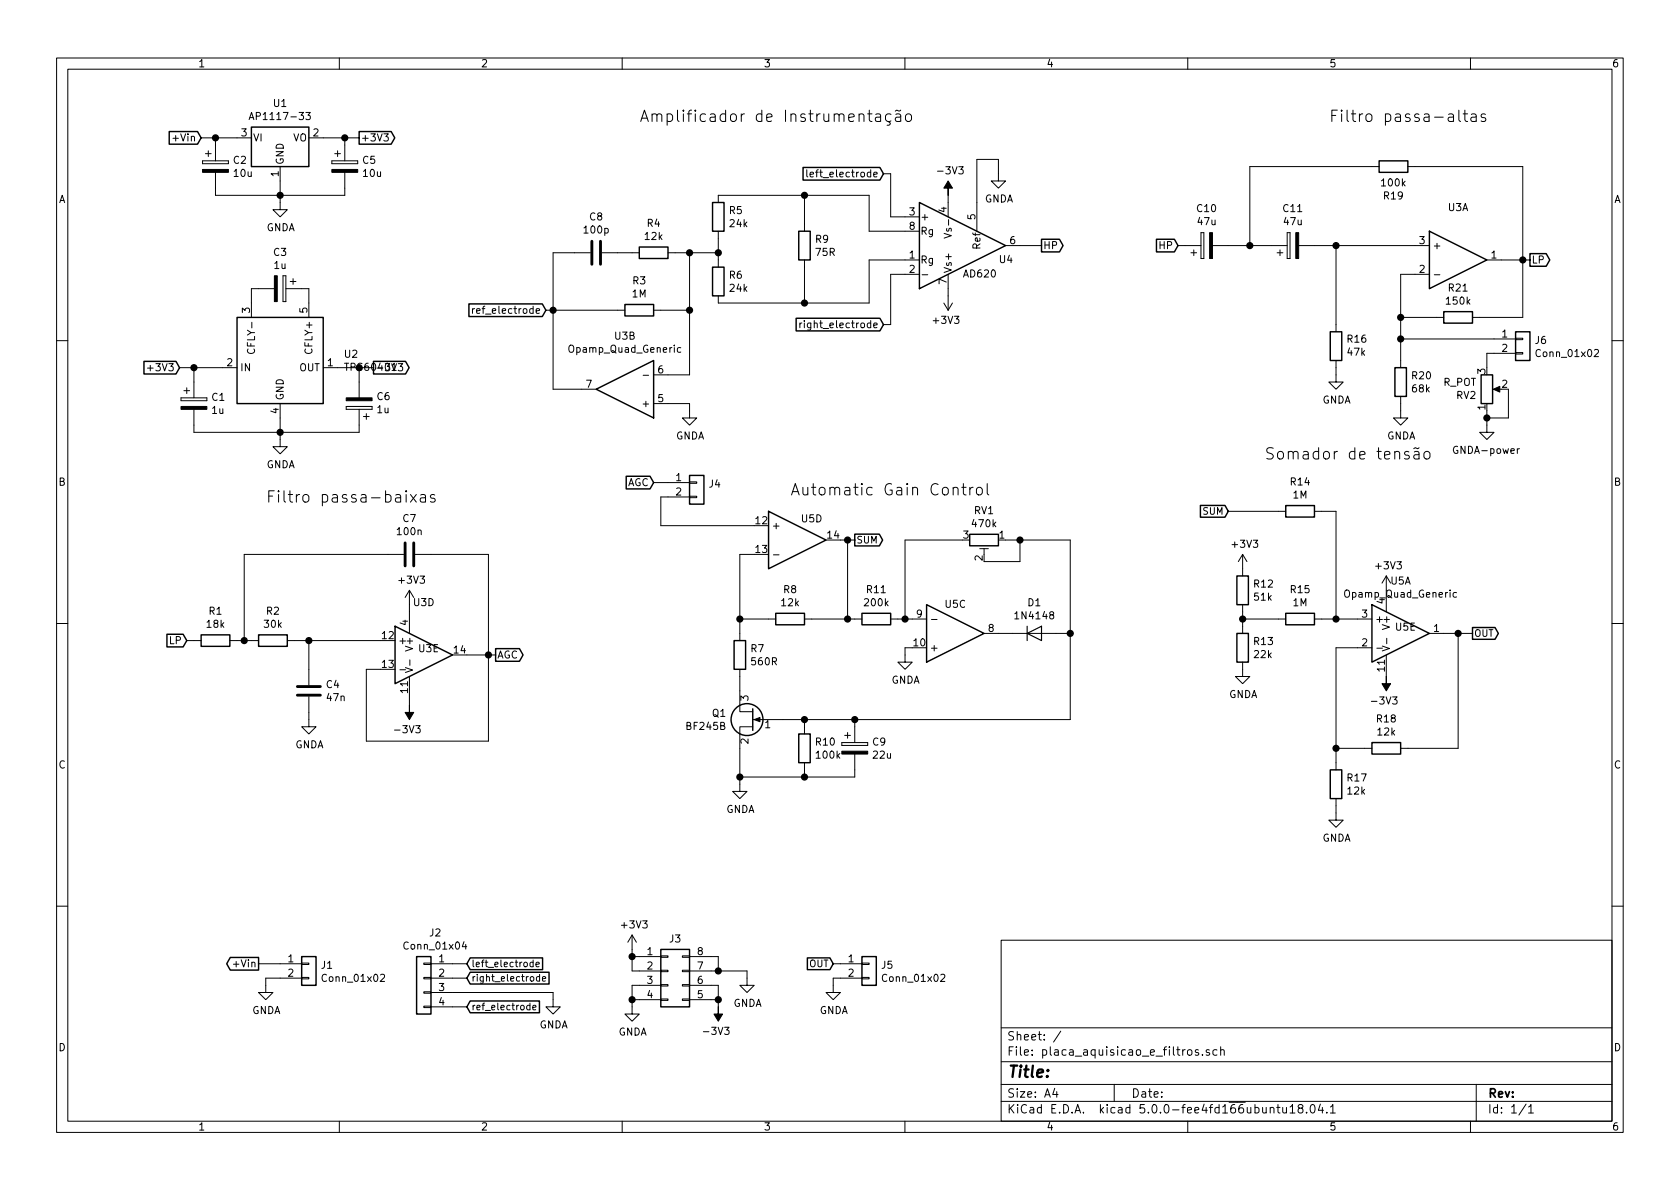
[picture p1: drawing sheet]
EESchema Schematic File Version 4
LIBS:placa_aquisicao_e_filtros-cache
EELAYER 26 0
EELAYER END
$Descr A4 11693 8268
encoding utf-8
Sheet 1 1
Title ""
Date ""
Rev ""
Comp ""
Comment1 ""
Comment2 ""
Comment3 ""
Comment4 ""
$EndDescr
$Comp
L placa_aquisicao_e_filtros-rescue:R-Device R4
U 1 1
P 4550 1750
F 0 "R4" V 4343 1750 50  0000 C CNN
F 1 "12k" V 4434 1750 50  0000 C CNN
F 2 "Resistor_SMD:R_0805_2012Metric" V 4480 1750 50  0001 C CNN
F 3 "~" H 4550 1750 50  0001 C CNN
	1    4550 1750
	0    1    1    0   
$EndComp
$Comp
L placa_aquisicao_e_filtros-rescue:R-Device R6
U 1 1
P 5000 1950
F 0 "R6" H 5070 1996 50  0000 L CNN
F 1 "24k" H 5070 1905 50  0000 L CNN
F 2 "Resistor_THT:R_Axial_DIN0207_L6.3mm_D2.5mm_P10.16mm_Horizontal" V 4930 1950 50  0001 C CNN
F 3 "~" H 5000 1950 50  0001 C CNN
	1    5000 1950
	1    0    0    -1  
$EndComp
$Comp
L placa_aquisicao_e_filtros-rescue:R-Device R5
U 1 1
P 5000 1500
F 0 "R5" H 5070 1546 50  0000 L CNN
F 1 "24k" H 5070 1455 50  0000 L CNN
F 2 "Resistor_THT:R_Axial_DIN0207_L6.3mm_D2.5mm_P10.16mm_Horizontal" V 4930 1500 50  0001 C CNN
F 3 "~" H 5000 1500 50  0001 C CNN
	1    5000 1500
	1    0    0    -1  
$EndComp
$Comp
L placa_aquisicao_e_filtros-rescue:R-Device R3
U 1 1
P 4450 2150
F 0 "R3" V 4243 2150 50  0000 C CNN
F 1 "1M" V 4334 2150 50  0000 C CNN
F 2 "Resistor_SMD:R_0805_2012Metric" V 4380 2150 50  0001 C CNN
F 3 "~" H 4450 2150 50  0001 C CNN
	1    4450 2150
	0    1    1    0   
$EndComp
$Comp
L placa_aquisicao_e_filtros-rescue:R-Device R9
U 1 1
P 5600 1700
F 0 "R9" H 5670 1746 50  0000 L CNN
F 1 "75R" H 5670 1655 50  0000 L CNN
F 2 "Resistor_SMD:R_0805_2012Metric" V 5530 1700 50  0001 C CNN
F 3 "~" H 5600 1700 50  0001 C CNN
	1    5600 1700
	1    0    0    -1  
$EndComp
$Comp
L placa_aquisicao_e_filtros-rescue:AD620-Amplifier_Instrumentation U4
U 1 1
P 6700 1700
F 0 "U4" H 6950 1800 50  0000 L CNN
F 1 "AD620" H 6700 1900 50  0000 L CNN
F 2 "Package_DIP:DIP-8_W7.62mm_Socket" H 6700 1700 50  0001 C CNN
F 3 "http://www.analog.com/media/en/technical-documentation/data-sheets/AD620.pdf" H 6700 1700 50  0001 C CNN
	1    6700 1700
	1    0    0    1   
$EndComp
Wire Wire Line
	5000 1650 5000 1750
Wire Wire Line
	4700 1750 4800 1750
Connection ~ 5000 1750
Wire Wire Line
	5000 1750 5000 1800
Wire Wire Line
	4600 2150 4800 2150
Wire Wire Line
	4800 2150 4800 1750
Connection ~ 4800 1750
Wire Wire Line
	4800 1750 5000 1750
Wire Wire Line
	4650 2600 4800 2600
Wire Wire Line
	4800 2600 4800 2150
Connection ~ 4800 2150
$Comp
L placa_aquisicao_e_filtros-rescue:C-Device C8
U 1 1
P 4150 1750
F 0 "C8" V 3898 1750 50  0000 C CNN
F 1 "100p" V 3989 1750 50  0000 C CNN
F 2 "Capacitor_THT:C_Disc_D3.8mm_W2.6mm_P2.50mm" H 4188 1600 50  0001 C CNN
F 3 "~" H 4150 1750 50  0001 C CNN
	1    4150 1750
	0    1    1    0   
$EndComp
Wire Wire Line
	4400 1750 4300 1750
Wire Wire Line
	4000 1750 3850 1750
Wire Wire Line
	3850 1750 3850 2150
Wire Wire Line
	3850 2700 4050 2700
Wire Wire Line
	4300 2150 3850 2150
Wire Wire Line
	6300 1600 6050 1600
Wire Wire Line
	6050 1600 6050 1350
Wire Wire Line
	6300 1800 6050 1800
Wire Wire Line
	6050 1800 6050 2100
$Comp
L placa_aquisicao_e_filtros-rescue:R-Device R19
U 1 1
P 9700 1150
F 0 "R19" V 9493 1150 50  0000 C CNN
F 1 "100k" V 9584 1150 50  0000 C CNN
F 2 "Resistor_SMD:R_0805_2012Metric" V 9630 1150 50  0001 C CNN
F 3 "~" H 9700 1150 50  0001 C CNN
	1    9700 1150
	0    -1   -1   0   
$EndComp
$Comp
L placa_aquisicao_e_filtros-rescue:R-Device R16
U 1 1
P 9300 2400
F 0 "R16" H 9230 2354 50  0000 R CNN
F 1 "47k" H 9230 2445 50  0000 R CNN
F 2 "Resistor_SMD:R_0805_2012Metric" V 9230 2400 50  0001 C CNN
F 3 "~" H 9300 2400 50  0001 C CNN
	1    9300 2400
	-1   0    0    1   
$EndComp
$Comp
L placa_aquisicao_e_filtros-rescue:GNDA-power #PWR021
U 1 1
P 9300 2600
F 0 "#PWR021" H 9300 2350 50  0001 C CNN
F 1 "GNDA" H 9305 2427 50  0000 C CNN
F 2 "" H 9300 2600 50  0001 C CNN
F 3 "" H 9300 2600 50  0001 C CNN
	1    9300 2600
	1    0    0    -1  
$EndComp
Text GLabel 7250 1700 2    50   Output ~ 0
HP
Wire Wire Line
	7250 1700 7100 1700
Text GLabel 8200 1700 0    50   Input ~ 0
HP
Wire Wire Line
	8250 1700 8200 1700
Text GLabel 10650 1800 2    50   Output ~ 0
LP
Wire Wire Line
	10650 1800 10600 1800
Text GLabel 6150 2250 0    50   Input ~ 0
right_electrode
Text GLabel 6150 1200 0    50   Input ~ 0
left_electrode
Text GLabel 3800 2150 0    50   Input ~ 0
ref_electrode
Wire Wire Line
	6200 1500 6300 1500
Wire Wire Line
	6300 1900 6200 1900
$Comp
L placa_aquisicao_e_filtros-rescue:C-Device C7
U 1 1
P 2850 3850
F 0 "C7" V 2598 3850 50  0000 C CNN
F 1 "100n" V 2689 3850 50  0000 C CNN
F 2 "Capacitor_THT:C_Disc_D6.0mm_W2.5mm_P5.00mm" H 2888 3700 50  0001 C CNN
F 3 "~" H 2850 3850 50  0001 C CNN
	1    2850 3850
	0    1    1    0   
$EndComp
$Comp
L placa_aquisicao_e_filtros-rescue:C-Device C4
U 1 1
P 2150 4800
F 0 "C4" H 2265 4846 50  0000 L CNN
F 1 "47n" H 2265 4755 50  0000 L CNN
F 2 "Capacitor_THT:C_Rect_L7.2mm_W3.5mm_P5.00mm_FKS2_FKP2_MKS2_MKP2" H 2188 4650 50  0001 C CNN
F 3 "~" H 2150 4800 50  0001 C CNN
	1    2150 4800
	1    0    0    -1  
$EndComp
$Comp
L placa_aquisicao_e_filtros-rescue:R-Device R2
U 1 1
P 1900 4450
F 0 "R2" V 1693 4450 50  0000 C CNN
F 1 "30k" V 1784 4450 50  0000 C CNN
F 2 "Resistor_THT:R_Axial_DIN0207_L6.3mm_D2.5mm_P10.16mm_Horizontal" V 1830 4450 50  0001 C CNN
F 3 "~" H 1900 4450 50  0001 C CNN
	1    1900 4450
	0    1    1    0   
$EndComp
$Comp
L placa_aquisicao_e_filtros-rescue:R-Device R1
U 1 1
P 1500 4450
F 0 "R1" V 1293 4450 50  0000 C CNN
F 1 "18k" V 1384 4450 50  0000 C CNN
F 2 "Resistor_THT:R_Axial_DIN0207_L6.3mm_D2.5mm_P10.16mm_Horizontal" V 1430 4450 50  0001 C CNN
F 3 "~" H 1500 4450 50  0001 C CNN
	1    1500 4450
	0    1    1    0   
$EndComp
Wire Wire Line
	2700 3850 1700 3850
Wire Wire Line
	1700 3850 1700 4450
Wire Wire Line
	1700 4450 1750 4450
Wire Wire Line
	1650 4450 1700 4450
Connection ~ 1700 4450
Wire Wire Line
	2050 4450 2150 4450
Wire Wire Line
	2150 4650 2150 4450
Connection ~ 2150 4450
Wire Wire Line
	2150 4450 2650 4450
Wire Wire Line
	2650 4650 2550 4650
Wire Wire Line
	2550 5150 3400 5150
Wire Wire Line
	3400 3850 3000 3850
Wire Wire Line
	3250 4550 3400 4550
Connection ~ 3400 4550
Wire Wire Line
	3400 4550 3400 3850
$Comp
L placa_aquisicao_e_filtros-rescue:GNDA-power #PWR04
U 1 1
P 2150 5000
F 0 "#PWR04" H 2150 4750 50  0001 C CNN
F 1 "GNDA" H 2155 4827 50  0000 C CNN
F 2 "" H 2150 5000 50  0001 C CNN
F 3 "" H 2150 5000 50  0001 C CNN
	1    2150 5000
	1    0    0    -1  
$EndComp
Wire Wire Line
	2150 5000 2150 4950
Text GLabel 1300 4450 0    50   Input ~ 0
LP
Text GLabel 3450 4550 2    50   Output ~ 0
AGC
Wire Wire Line
	3450 4550 3400 4550
Wire Wire Line
	1350 4450 1300 4450
Text Notes 4450 850  0    79   ~ 0
Amplificador de Instrumentação
Text Notes 9250 850  0    79   ~ 0
Filtro passa-altas
Text Notes 1850 3500 0    79   ~ 0
Filtro passa-baixas
$Comp
L placa_aquisicao_e_filtros-rescue:Conn_01x04-Connector_Generic J2
U 1 1
P 2950 6800
F 0 "J2" H 2870 7117 50  0000 C CNN
F 1 "Conn_01x04" H 2870 7026 50  0000 C CNN
F 2 "Connector_PinHeader_2.54mm:PinHeader_1x04_P2.54mm_Vertical" H 2950 6800 50  0001 C CNN
F 3 "~" H 2950 6800 50  0001 C CNN
	1    2950 6800
	-1   0    0    -1  
$EndComp
$Comp
L placa_aquisicao_e_filtros-rescue:GNDA-power #PWR07
U 1 1
P 3850 6950
F 0 "#PWR07" H 3850 6700 50  0001 C CNN
F 1 "GNDA" H 3855 6777 50  0000 C CNN
F 2 "" H 3850 6950 50  0001 C CNN
F 3 "" H 3850 6950 50  0001 C CNN
	1    3850 6950
	1    0    0    -1  
$EndComp
Text GLabel 3250 6700 2    47   Input ~ 0
left_electrode
Text GLabel 3250 6800 2    47   Input ~ 0
right_electrode
Text GLabel 3250 7000 2    47   Input ~ 0
ref_electrode
$Comp
L placa_aquisicao_e_filtros-rescue:Conn_01x02-Connector_Generic J5
U 1 1
P 6050 6700
F 0 "J5" H 6130 6692 50  0000 L CNN
F 1 "Conn_01x02" H 6130 6601 50  0000 L CNN
F 2 "Connector_PinHeader_2.54mm:PinHeader_1x02_P2.54mm_Vertical" H 6050 6700 50  0001 C CNN
F 3 "~" H 6050 6700 50  0001 C CNN
	1    6050 6700
	1    0    0    -1  
$EndComp
Text GLabel 5800 6700 0    47   Input ~ 0
OUT
$Comp
L placa_aquisicao_e_filtros-rescue:GNDA-power #PWR014
U 1 1
P 5800 6850
F 0 "#PWR014" H 5800 6600 50  0001 C CNN
F 1 "GNDA" H 5805 6677 50  0000 C CNN
F 2 "" H 5800 6850 50  0001 C CNN
F 3 "" H 5800 6850 50  0001 C CNN
	1    5800 6850
	1    0    0    -1  
$EndComp
Wire Wire Line
	5800 6850 5800 6800
Wire Wire Line
	5800 6800 5850 6800
Wire Wire Line
	5850 6700 5800 6700
Wire Wire Line
	2850 4200 2850 4250
Wire Wire Line
	2850 4900 2850 4850
Wire Wire Line
	2550 4650 2550 5150
Wire Wire Line
	3400 4550 3400 5150
Wire Wire Line
	6600 2050 6600 2000
Wire Wire Line
	6600 1400 6600 1350
$Comp
L placa_aquisicao_e_filtros-rescue:GNDA-power #PWR013
U 1 1
P 5200 6800
F 0 "#PWR013" H 5200 6550 50  0001 C CNN
F 1 "GNDA" H 5205 6627 50  0000 C CNN
F 2 "" H 5200 6800 50  0001 C CNN
F 3 "" H 5200 6800 50  0001 C CNN
	1    5200 6800
	1    0    0    -1  
$EndComp
Wire Wire Line
	3850 6900 3850 6950
$Comp
L placa_aquisicao_e_filtros-rescue:Conn_02x04_Counter_Clockwise-Connector_Generic J3
U 1 1
P 4650 6750
F 0 "J3" H 4700 6975 50  0000 C CNN
F 1 "Conn_02x04_Counter_Clockwise" H 4700 6976 50  0001 C CNN
F 2 "Connector_PinHeader_2.54mm:PinHeader_2x04_P2.54mm_Vertical" H 4650 6750 50  0001 C CNN
F 3 "~" H 4650 6750 50  0001 C CNN
	1    4650 6750
	1    0    0    -1  
$EndComp
Wire Wire Line
	5000 7000 5000 6950
Wire Wire Line
	5000 6850 4950 6850
Wire Wire Line
	4950 6950 5000 6950
Connection ~ 5000 6950
Wire Wire Line
	5000 6950 5000 6850
Wire Wire Line
	4400 6850 4450 6850
Wire Wire Line
	4450 6950 4400 6950
Wire Wire Line
	4400 6950 4400 6850
Wire Wire Line
	4400 6750 4450 6750
Wire Wire Line
	4450 6650 4400 6650
Wire Wire Line
	4400 6650 4400 6750
Wire Wire Line
	5200 6800 5200 6750
Wire Wire Line
	4950 6750 5000 6750
Wire Wire Line
	4950 6650 5000 6650
Wire Wire Line
	5000 6650 5000 6750
Connection ~ 5000 6750
Wire Wire Line
	5000 6750 5200 6750
Wire Wire Line
	4400 6600 4400 6650
Connection ~ 4400 6650
Wire Wire Line
	4400 7000 4400 6950
Connection ~ 4400 6950
Wire Wire Line
	3800 2150 3850 2150
Connection ~ 3850 2150
Wire Wire Line
	10600 1150 10600 1800
Wire Wire Line
	3250 7000 3150 7000
Wire Wire Line
	3250 6800 3150 6800
Wire Wire Line
	3150 6700 3250 6700
Wire Wire Line
	4650 2800 4800 2800
$Comp
L power:GNDA #PWR010
U 1 1
P 4800 2850
F 0 "#PWR010" H 4800 2600 50  0001 C CNN
F 1 "GNDA" H 4805 2677 50  0000 C CNN
F 2 "" H 4800 2850 50  0001 C CNN
F 3 "" H 4800 2850 50  0001 C CNN
	1    4800 2850
	1    0    0    -1  
$EndComp
Wire Wire Line
	4800 2850 4800 2800
Wire Wire Line
	3150 6900 3850 6900
Wire Wire Line
	6800 1100 6800 1400
$Comp
L power:GNDA #PWR018
U 1 1
P 6950 1200
F 0 "#PWR018" H 6950 950 50  0001 C CNN
F 1 "GNDA" H 6955 1027 50  0000 C CNN
F 2 "" H 6950 1200 50  0001 C CNN
F 3 "" H 6950 1200 50  0001 C CNN
	1    6950 1200
	1    0    0    -1  
$EndComp
Wire Wire Line
	6950 1200 6950 1100
Wire Wire Line
	6950 1100 6800 1100
Wire Wire Line
	3850 2150 3850 2700
Wire Wire Line
	5000 1350 5600 1350
Wire Wire Line
	5000 2100 5600 2100
Wire Wire Line
	5600 1550 5600 1350
Connection ~ 5600 1350
Wire Wire Line
	5600 1350 6050 1350
Wire Wire Line
	5600 1850 5600 2100
Connection ~ 5600 2100
Wire Wire Line
	5600 2100 6050 2100
$Comp
L placa_aquisicao_e_filtros-rescue:GNDA-power #PWR09
U 1 1
P 4400 7000
F 0 "#PWR09" H 4400 6750 50  0001 C CNN
F 1 "GNDA" H 4405 6827 50  0000 C CNN
F 2 "" H 4400 7000 50  0001 C CNN
F 3 "" H 4400 7000 50  0001 C CNN
	1    4400 7000
	1    0    0    -1  
$EndComp
$Comp
L power:+3V3 #PWR08
U 1 1
P 4400 6600
F 0 "#PWR08" H 4400 6450 50  0001 C CNN
F 1 "+3V3" H 4415 6773 50  0000 C CNN
F 2 "" H 4400 6600 50  0001 C CNN
F 3 "" H 4400 6600 50  0001 C CNN
	1    4400 6600
	1    0    0    -1  
$EndComp
$Comp
L power:-3V3 #PWR011
U 1 1
P 5000 7000
F 0 "#PWR011" H 5000 7100 50  0001 C CNN
F 1 "-3V3" H 5015 7173 50  0000 C CNN
F 2 "" H 5000 7000 50  0001 C CNN
F 3 "" H 5000 7000 50  0001 C CNN
	1    5000 7000
	-1   0    0    1   
$EndComp
$Comp
L power:-3V3 #PWR06
U 1 1
P 2850 4900
F 0 "#PWR06" H 2850 5000 50  0001 C CNN
F 1 "-3V3" H 2865 5073 50  0000 C CNN
F 2 "" H 2850 4900 50  0001 C CNN
F 3 "" H 2850 4900 50  0001 C CNN
	1    2850 4900
	-1   0    0    1   
$EndComp
$Comp
L power:+3V3 #PWR05
U 1 1
P 2850 4200
F 0 "#PWR05" H 2850 4050 50  0001 C CNN
F 1 "+3V3" H 2865 4373 50  0000 C CNN
F 2 "" H 2850 4200 50  0001 C CNN
F 3 "" H 2850 4200 50  0001 C CNN
	1    2850 4200
	1    0    0    -1  
$EndComp
$Comp
L power:+3V3 #PWR017
U 1 1
P 6600 2050
F 0 "#PWR017" H 6600 1900 50  0001 C CNN
F 1 "+3V3" H 6615 2223 50  0000 C CNN
F 2 "" H 6600 2050 50  0001 C CNN
F 3 "" H 6600 2050 50  0001 C CNN
	1    6600 2050
	-1   0    0    1   
$EndComp
$Comp
L power:-3V3 #PWR016
U 1 1
P 6600 1350
F 0 "#PWR016" H 6600 1450 50  0001 C CNN
F 1 "-3V3" H 6615 1523 50  0000 C CNN
F 2 "" H 6600 1350 50  0001 C CNN
F 3 "" H 6600 1350 50  0001 C CNN
	1    6600 1350
	1    0    0    -1  
$EndComp
Wire Wire Line
	6200 1200 6150 1200
Wire Wire Line
	6200 1200 6200 1500
Wire Wire Line
	6200 2250 6150 2250
Wire Wire Line
	6200 1900 6200 2250
Wire Wire Line
	9850 1150 10600 1150
Wire Wire Line
	9550 1150 8700 1150
Wire Wire Line
	8700 1150 8700 1700
Wire Wire Line
	8700 1700 8850 1700
Wire Wire Line
	8550 1700 8700 1700
Connection ~ 8700 1700
Wire Wire Line
	10600 1800 10450 1800
Connection ~ 10600 1800
Wire Wire Line
	9750 1900 9850 1900
$Comp
L Device:R R20
U 1 1
P 9750 2650
F 0 "R20" H 9820 2696 50  0000 L CNN
F 1 "68k" H 9820 2605 50  0000 L CNN
F 2 "Resistor_SMD:R_0805_2012Metric" V 9680 2650 50  0001 C CNN
F 3 "~" H 9750 2650 50  0001 C CNN
	1    9750 2650
	1    0    0    -1  
$EndComp
$Comp
L Device:R R21
U 1 1
P 10150 2200
F 0 "R21" V 9943 2200 50  0000 C CNN
F 1 "150k" V 10034 2200 50  0000 C CNN
F 2 "Resistor_SMD:R_0805_2012Metric" V 10080 2200 50  0001 C CNN
F 3 "~" H 10150 2200 50  0001 C CNN
	1    10150 2200
	0    1    1    0   
$EndComp
Wire Wire Line
	9150 1700 9300 1700
$Comp
L power:GNDA #PWR025
U 1 1
P 9750 2850
F 0 "#PWR025" H 9750 2600 50  0001 C CNN
F 1 "GNDA" H 9755 2677 50  0000 C CNN
F 2 "" H 9750 2850 50  0001 C CNN
F 3 "" H 9750 2850 50  0001 C CNN
	1    9750 2850
	1    0    0    -1  
$EndComp
Wire Wire Line
	9300 2250 9300 1700
Connection ~ 9300 1700
Wire Wire Line
	9300 1700 9850 1700
Wire Wire Line
	9300 2550 9300 2600
Wire Wire Line
	9750 1900 9750 2200
Wire Wire Line
	9750 2800 9750 2850
Wire Wire Line
	10000 2200 9750 2200
Connection ~ 9750 2200
Wire Wire Line
	10300 2200 10600 2200
Wire Wire Line
	10600 1800 10600 2200
$Comp
L Device:R R8
U 1 1
P 5500 4300
F 0 "R8" V 5293 4300 50  0000 C CNN
F 1 "12k" V 5384 4300 50  0000 C CNN
F 2 "Resistor_SMD:R_0805_2012Metric" V 5430 4300 50  0001 C CNN
F 3 "~" H 5500 4300 50  0001 C CNN
	1    5500 4300
	0    1    1    0   
$EndComp
$Comp
L Device:R R7
U 1 1
P 5150 4550
F 0 "R7" H 5220 4596 50  0000 L CNN
F 1 "560R" H 5220 4505 50  0000 L CNN
F 2 "Resistor_SMD:R_0805_2012Metric" V 5080 4550 50  0001 C CNN
F 3 "~" H 5150 4550 50  0001 C CNN
	1    5150 4550
	1    0    0    -1  
$EndComp
$Comp
L Device:R R11
U 1 1
P 6100 4300
F 0 "R11" V 5893 4300 50  0000 C CNN
F 1 "200k" V 5984 4300 50  0000 C CNN
F 2 "Resistor_THT:R_Axial_DIN0207_L6.3mm_D2.5mm_P10.16mm_Horizontal" V 6030 4300 50  0001 C CNN
F 3 "~" H 6100 4300 50  0001 C CNN
	1    6100 4300
	0    1    1    0   
$EndComp
$Comp
L Diode:1N4148 D1
U 1 1
P 7200 4400
F 0 "D1" H 7200 4616 50  0000 C CNN
F 1 "1N4148" H 7200 4525 50  0000 C CNN
F 2 "Diode_THT:D_DO-35_SOD27_P7.62mm_Horizontal" H 7200 4225 50  0001 C CNN
F 3 "http://www.nxp.com/documents/data_sheet/1N4148_1N4448.pdf" H 7200 4400 50  0001 C CNN
	1    7200 4400
	1    0    0    -1  
$EndComp
$Comp
L Transistor_FET:BF245B Q1
U 1 1
P 5250 5000
F 0 "Q1" H 5441 5046 50  0000 L CNN
F 1 "BF245B" H 5441 4955 50  0000 L CNN
F 2 "Package_TO_SOT_THT:TO-92_Inline_Wide" H 5450 4925 50  0001 L CIN
F 3 "http://www.fairchildsemi.com/ds/BF/BF245A.pdf" H 5250 4950 50  0001 L CNN
	1    5250 5000
	-1   0    0    -1  
$EndComp
$Comp
L power:GNDA #PWR012
U 1 1
P 5150 5450
F 0 "#PWR012" H 5150 5200 50  0001 C CNN
F 1 "GNDA" H 5155 5277 50  0000 C CNN
F 2 "" H 5150 5450 50  0001 C CNN
F 3 "" H 5150 5450 50  0001 C CNN
	1    5150 5450
	1    0    0    -1  
$EndComp
$Comp
L Device:R R10
U 1 1
P 5600 5200
F 0 "R10" H 5670 5246 50  0000 L CNN
F 1 "100k" H 5670 5155 50  0000 L CNN
F 2 "Resistor_SMD:R_0805_2012Metric" V 5530 5200 50  0001 C CNN
F 3 "~" H 5600 5200 50  0001 C CNN
	1    5600 5200
	1    0    0    -1  
$EndComp
Wire Wire Line
	5150 5450 5150 5400
Wire Wire Line
	5600 5350 5600 5400
Wire Wire Line
	5600 5400 5150 5400
Connection ~ 5150 5400
Wire Wire Line
	5150 5400 5150 5200
Wire Wire Line
	5250 3850 5150 3850
Wire Wire Line
	7350 4400 7450 4400
Wire Wire Line
	7050 4400 6950 4400
$Comp
L power:GNDA #PWR015
U 1 1
P 6300 4550
F 0 "#PWR015" H 6300 4300 50  0001 C CNN
F 1 "GNDA" H 6305 4377 50  0000 C CNN
F 2 "" H 6300 4550 50  0001 C CNN
F 3 "" H 6300 4550 50  0001 C CNN
	1    6300 4550
	1    0    0    -1  
$EndComp
Wire Wire Line
	6350 4500 6300 4500
Wire Wire Line
	6300 4500 6300 4550
Wire Wire Line
	7450 4400 7450 5000
Wire Wire Line
	5600 5050 5600 5000
Connection ~ 5600 5000
Wire Wire Line
	5600 5000 5450 5000
$Comp
L Device:CP C9
U 1 1
P 5950 5200
F 0 "C9" H 6068 5246 50  0000 L CNN
F 1 "22u" H 6068 5155 50  0000 L CNN
F 2 "Capacitor_THT:CP_Radial_D5.0mm_P2.50mm" H 5988 5050 50  0001 C CNN
F 3 "~" H 5950 5200 50  0001 C CNN
	1    5950 5200
	1    0    0    -1  
$EndComp
Wire Wire Line
	5950 5400 5600 5400
Connection ~ 5600 5400
$Comp
L Device:R_POT_TRIM RV1
U 1 1
P 6850 3750
F 0 "RV1" V 6643 3750 50  0000 C CNN
F 1 "470k" V 6734 3750 50  0000 C CNN
F 2 "Potentiometer_THT:Potentiometer_ACP_CA6-H2,5_Horizontal" H 6850 3750 50  0001 C CNN
F 3 "~" H 6850 3750 50  0001 C CNN
	1    6850 3750
	0    1    1    0   
$EndComp
Wire Wire Line
	7000 3750 7100 3750
Wire Wire Line
	6850 3900 7100 3900
Wire Wire Line
	7100 3900 7100 3750
Connection ~ 7100 3750
Wire Wire Line
	7100 3750 7450 3750
Text GLabel 4550 3350 0    50   Input ~ 0
AGC
Text Notes 5500 3450 0    79   ~ 0
Automatic Gain Control
Text GLabel 5950 3750 2    47   Output ~ 0
SUM
$Comp
L Device:R R18
U 1 1
P 9650 5200
F 0 "R18" V 9443 5200 50  0000 C CNN
F 1 "12k" V 9534 5200 50  0000 C CNN
F 2 "Resistor_SMD:R_0805_2012Metric" V 9580 5200 50  0001 C CNN
F 3 "~" H 9650 5200 50  0001 C CNN
	1    9650 5200
	0    1    1    0   
$EndComp
$Comp
L Device:R R14
U 1 1
P 9050 3550
F 0 "R14" V 8843 3550 50  0000 C CNN
F 1 "1M" V 8934 3550 50  0000 C CNN
F 2 "Resistor_SMD:R_0805_2012Metric" V 8980 3550 50  0001 C CNN
F 3 "~" H 9050 3550 50  0001 C CNN
	1    9050 3550
	0    1    1    0   
$EndComp
$Comp
L Device:R R15
U 1 1
P 9050 4300
F 0 "R15" V 8843 4300 50  0000 C CNN
F 1 "1M" V 8934 4300 50  0000 C CNN
F 2 "Resistor_SMD:R_0805_2012Metric" V 8980 4300 50  0001 C CNN
F 3 "~" H 9050 4300 50  0001 C CNN
	1    9050 4300
	0    1    1    0   
$EndComp
$Comp
L power:GNDA #PWR022
U 1 1
P 9300 5650
F 0 "#PWR022" H 9300 5400 50  0001 C CNN
F 1 "GNDA" H 9305 5477 50  0000 C CNN
F 2 "" H 9300 5650 50  0001 C CNN
F 3 "" H 9300 5650 50  0001 C CNN
	1    9300 5650
	1    0    0    -1  
$EndComp
Text GLabel 8550 3550 0    47   Input ~ 0
SUM
Text GLabel 10250 4400 2    47   Output ~ 0
OUT
$Comp
L power:-3V3 #PWR024
U 1 1
P 9650 4700
F 0 "#PWR024" H 9650 4800 50  0001 C CNN
F 1 "-3V3" H 9665 4873 50  0000 C CNN
F 2 "" H 9650 4700 50  0001 C CNN
F 3 "" H 9650 4700 50  0001 C CNN
	1    9650 4700
	-1   0    0    1   
$EndComp
$Comp
L power:+3V3 #PWR023
U 1 1
P 9650 4100
F 0 "#PWR023" H 9650 3950 50  0001 C CNN
F 1 "+3V3" H 9665 4273 50  0000 C CNN
F 2 "" H 9650 4100 50  0001 C CNN
F 3 "" H 9650 4100 50  0001 C CNN
	1    9650 4100
	1    0    0    -1  
$EndComp
$Comp
L Device:R R12
U 1 1
P 8650 4100
F 0 "R12" H 8720 4146 50  0000 L CNN
F 1 "51k" H 8720 4055 50  0000 L CNN
F 2 "Resistor_THT:R_Axial_DIN0207_L6.3mm_D2.5mm_P10.16mm_Horizontal" V 8580 4100 50  0001 C CNN
F 3 "~" H 8650 4100 50  0001 C CNN
	1    8650 4100
	1    0    0    -1  
$EndComp
$Comp
L Device:R R13
U 1 1
P 8650 4500
F 0 "R13" H 8720 4546 50  0000 L CNN
F 1 "22k" H 8720 4455 50  0000 L CNN
F 2 "Resistor_SMD:R_0805_2012Metric" V 8580 4500 50  0001 C CNN
F 3 "~" H 8650 4500 50  0001 C CNN
	1    8650 4500
	1    0    0    -1  
$EndComp
$Comp
L power:+3V3 #PWR019
U 1 1
P 8650 3950
F 0 "#PWR019" H 8650 3800 50  0001 C CNN
F 1 "+3V3" H 8665 4123 50  0000 C CNN
F 2 "" H 8650 3950 50  0001 C CNN
F 3 "" H 8650 3950 50  0001 C CNN
	1    8650 3950
	1    0    0    -1  
$EndComp
$Comp
L power:GNDA #PWR020
U 1 1
P 8650 4650
F 0 "#PWR020" H 8650 4400 50  0001 C CNN
F 1 "GNDA" H 8655 4477 50  0000 C CNN
F 2 "" H 8650 4650 50  0001 C CNN
F 3 "" H 8650 4650 50  0001 C CNN
	1    8650 4650
	1    0    0    -1  
$EndComp
Text Notes 8800 3200 0    79   ~ 0
Somador de tensão
Wire Wire Line
	8550 3550 8900 3550
Wire Wire Line
	6700 3750 6300 3750
Wire Wire Line
	5150 4800 5150 4700
Wire Wire Line
	5950 5050 5950 5000
Wire Wire Line
	5950 5350 5950 5400
Wire Wire Line
	5950 5000 5600 5000
Wire Wire Line
	7450 5000 5950 5000
Connection ~ 5950 5000
Wire Wire Line
	5900 4300 5950 4300
Wire Wire Line
	5150 4300 5150 4400
Connection ~ 5150 4300
Wire Wire Line
	5350 4300 5150 4300
Connection ~ 5900 4300
Wire Wire Line
	5650 4300 5900 4300
Wire Wire Line
	5150 3850 5150 4300
Wire Wire Line
	5900 3750 5900 4300
Connection ~ 7450 4400
Wire Wire Line
	7450 3750 7450 4400
Wire Wire Line
	6300 4300 6350 4300
Wire Wire Line
	6250 4300 6300 4300
Connection ~ 6300 4300
Wire Wire Line
	6300 3750 6300 4300
Connection ~ 5900 3750
Wire Wire Line
	5950 3750 5900 3750
Wire Wire Line
	5850 3750 5900 3750
Wire Wire Line
	10050 4400 10150 4400
Wire Wire Line
	8650 4250 8650 4300
$Comp
L Device:R R17
U 1 1
P 9300 5450
F 0 "R17" H 9370 5496 50  0000 L CNN
F 1 "12k" H 9370 5405 50  0000 L CNN
F 2 "Resistor_SMD:R_0805_2012Metric" V 9230 5450 50  0001 C CNN
F 3 "~" H 9300 5450 50  0001 C CNN
	1    9300 5450
	1    0    0    -1  
$EndComp
Wire Wire Line
	9200 3550 9300 3550
Wire Wire Line
	9300 3550 9300 4300
Wire Wire Line
	9300 4300 9450 4300
Wire Wire Line
	9200 4300 9300 4300
Connection ~ 9300 4300
Wire Wire Line
	8900 4300 8650 4300
Connection ~ 8650 4300
Wire Wire Line
	8650 4300 8650 4350
Wire Wire Line
	9300 4500 9300 5200
Wire Wire Line
	9300 5200 9500 5200
Wire Wire Line
	9300 4500 9450 4500
Wire Wire Line
	9800 5200 10150 5200
Wire Wire Line
	10150 5200 10150 4400
Connection ~ 10150 4400
Wire Wire Line
	10150 4400 10250 4400
Wire Wire Line
	9300 5650 9300 5600
Wire Wire Line
	9300 5300 9300 5200
Connection ~ 9300 5200
$Comp
L power:GNDA #PWR02
U 1 1
P 1950 1400
F 0 "#PWR02" H 1950 1150 50  0001 C CNN
F 1 "GNDA" H 1955 1227 50  0000 C CNN
F 2 "" H 1950 1400 50  0001 C CNN
F 3 "" H 1950 1400 50  0001 C CNN
	1    1950 1400
	1    0    0    -1  
$EndComp
$Comp
L power:GNDA #PWR03
U 1 1
P 1950 3050
F 0 "#PWR03" H 1950 2800 50  0001 C CNN
F 1 "GNDA" H 1955 2877 50  0000 C CNN
F 2 "" H 1950 3050 50  0001 C CNN
F 3 "" H 1950 3050 50  0001 C CNN
	1    1950 3050
	1    0    0    -1  
$EndComp
$Comp
L Device:CP C3
U 1 1
P 1950 2000
F 0 "C3" V 1695 2000 50  0000 C CNN
F 1 "1u" V 1786 2000 50  0000 C CNN
F 2 "Capacitor_THT:CP_Radial_D5.0mm_P2.50mm" H 1988 1850 50  0001 C CNN
F 3 "~" H 1950 2000 50  0001 C CNN
	1    1950 2000
	0    1    1    0   
$EndComp
$Comp
L Device:CP C1
U 1 1
P 1350 2800
F 0 "C1" H 1468 2846 50  0000 L CNN
F 1 "1u" H 1468 2755 50  0000 L CNN
F 2 "Capacitor_THT:CP_Radial_D5.0mm_P2.50mm" H 1388 2650 50  0001 C CNN
F 3 "~" H 1350 2800 50  0001 C CNN
	1    1350 2800
	1    0    0    -1  
$EndComp
$Comp
L Device:CP C6
U 1 1
P 2500 2800
F 0 "C6" H 2382 2754 50  0000 R CNN
F 1 "1u" H 2382 2845 50  0000 R CNN
F 2 "Capacitor_THT:CP_Radial_D5.0mm_P2.50mm" H 2538 2650 50  0001 C CNN
F 3 "~" H 2500 2800 50  0001 C CNN
	1    2500 2800
	-1   0    0    1   
$EndComp
Wire Wire Line
	2500 2950 2500 3000
Wire Wire Line
	2500 3000 1950 3000
Wire Wire Line
	1950 3000 1950 3050
Wire Wire Line
	1350 2950 1350 3000
Wire Wire Line
	1350 3000 1950 3000
Connection ~ 1950 3000
Wire Wire Line
	1950 2900 1950 3000
Wire Wire Line
	2500 2650 2500 2550
Wire Wire Line
	2500 2550 2350 2550
Wire Wire Line
	1550 2550 1350 2550
Wire Wire Line
	1350 2550 1350 2650
Wire Wire Line
	2100 2000 2150 2000
Wire Wire Line
	2150 2000 2150 2100
Wire Wire Line
	1800 2000 1750 2000
Wire Wire Line
	1750 2000 1750 2100
$Comp
L Device:CP C2
U 1 1
P 1500 1150
F 0 "C2" H 1618 1196 50  0000 L CNN
F 1 "10u" H 1618 1105 50  0000 L CNN
F 2 "Capacitor_THT:CP_Radial_D5.0mm_P2.50mm" H 1538 1000 50  0001 C CNN
F 3 "~" H 1500 1150 50  0001 C CNN
	1    1500 1150
	1    0    0    -1  
$EndComp
$Comp
L Device:CP C5
U 1 1
P 2400 1150
F 0 "C5" H 2518 1196 50  0000 L CNN
F 1 "10u" H 2518 1105 50  0000 L CNN
F 2 "Capacitor_THT:CP_Radial_D5.0mm_P2.50mm" H 2438 1000 50  0001 C CNN
F 3 "~" H 2400 1150 50  0001 C CNN
	1    2400 1150
	1    0    0    -1  
$EndComp
Wire Wire Line
	1950 1250 1950 1350
Wire Wire Line
	1500 1300 1500 1350
Wire Wire Line
	1500 1350 1950 1350
Connection ~ 1950 1350
Wire Wire Line
	1950 1350 1950 1400
Wire Wire Line
	2400 1300 2400 1350
Wire Wire Line
	2400 1350 1950 1350
Wire Wire Line
	2400 1000 2400 950 
Wire Wire Line
	2400 950  2250 950 
Wire Wire Line
	1650 950  1500 950 
Wire Wire Line
	1500 950  1500 1000
Text GLabel 1400 950  0    50   Input ~ 0
+Vin
Wire Wire Line
	1400 950  1500 950 
Connection ~ 1500 950 
Text GLabel 2500 950  2    50   Output ~ 0
+3V3
Wire Wire Line
	2500 950  2400 950 
Connection ~ 2400 950 
Text GLabel 1250 2550 0    50   Input ~ 0
+3V3
Wire Wire Line
	1250 2550 1350 2550
Connection ~ 1350 2550
Text GLabel 2600 2550 2    50   Output ~ 0
-3V3
Wire Wire Line
	2600 2550 2500 2550
Connection ~ 2500 2550
$Comp
L Connector_Generic:Conn_01x02 J1
U 1 1
P 2150 6700
F 0 "J1" H 2230 6692 50  0000 L CNN
F 1 "Conn_01x02" H 2230 6601 50  0000 L CNN
F 2 "TerminalBlock:TerminalBlock_Altech_AK300-2_P5.00mm" H 2150 6700 50  0001 C CNN
F 3 "~" H 2150 6700 50  0001 C CNN
	1    2150 6700
	1    0    0    -1  
$EndComp
$Comp
L power:GNDA #PWR01
U 1 1
P 1850 6850
F 0 "#PWR01" H 1850 6600 50  0001 C CNN
F 1 "GNDA" H 1855 6677 50  0000 C CNN
F 2 "" H 1850 6850 50  0001 C CNN
F 3 "" H 1850 6850 50  0001 C CNN
	1    1850 6850
	1    0    0    -1  
$EndComp
Wire Wire Line
	1950 6800 1850 6800
Wire Wire Line
	1850 6800 1850 6850
Text GLabel 1800 6700 0    50   Output ~ 0
+Vin
Wire Wire Line
	1800 6700 1950 6700
$Comp
L Connector_Generic:Conn_01x02 J4
U 1 1
P 4850 3350
F 0 "J4" H 4930 3342 50  0000 L CNN
F 1 "Conn_01x02" H 4930 3251 50  0001 L CNN
F 2 "Connector_PinHeader_2.54mm:PinHeader_1x02_P2.54mm_Vertical" H 4850 3350 50  0001 C CNN
F 3 "~" H 4850 3350 50  0001 C CNN
	1    4850 3350
	1    0    0    -1  
$EndComp
Wire Wire Line
	4550 3350 4650 3350
Wire Wire Line
	4650 3450 4600 3450
Wire Wire Line
	4600 3450 4600 3650
Wire Wire Line
	4600 3650 5250 3650
$Comp
L Connector_Generic:Conn_01x02 J6
U 1 1
P 10600 2350
F 0 "J6" H 10680 2342 50  0000 L CNN
F 1 "Conn_01x02" H 10680 2251 50  0001 L CNN
F 2 "Connector_PinHeader_2.54mm:PinHeader_1x02_P2.54mm_Vertical" H 10600 2350 50  0001 C CNN
F 3 "~" H 10600 2350 50  0001 C CNN
	1    10600 2350
	1    0    0    -1  
$EndComp
$Comp
L Device:R_POT RV2
U 1 1
P 10350 2700
F 0 "RV2" H 10280 2746 50  0000 R CNN
F 1 "R_POT" H 10280 2655 50  0000 R CNN
F 2 "Potentiometer_THT:Potentiometer_ACP_CA6-H2,5_Horizontal" H 10350 2700 50  0001 C CNN
F 3 "~" H 10350 2700 50  0001 C CNN
	1    10350 2700
	1    0    0    1   
$EndComp
Wire Wire Line
	9750 2200 9750 2350
Wire Wire Line
	10400 2350 9750 2350
Connection ~ 9750 2350
Wire Wire Line
	9750 2350 9750 2500
$Comp
L Device:Opamp_Quad_Generic U3
U 2 1
P 4350 2700
F 0 "U3" H 4350 2333 50  0000 C CNN
F 1 "Opamp_Quad_Generic" H 4350 2424 50  0000 C CNN
F 2 "Package_DIP:DIP-14_W7.62mm_Socket" H 4350 2700 50  0001 C CNN
F 3 "~" H 4350 2700 50  0001 C CNN
	2    4350 2700
	-1   0    0    1   
$EndComp
$Comp
L Device:Opamp_Quad_Generic U3
U 1 1
P 10150 1800
F 0 "U3" H 10150 2167 50  0000 C CNN
F 1 "Opamp_Quad_Generic" H 10150 2076 50  0001 C CNN
F 2 "Package_DIP:DIP-14_W7.62mm_Socket" H 10150 1800 50  0001 C CNN
F 3 "~" H 10150 1800 50  0001 C CNN
	1    10150 1800
	1    0    0    -1  
$EndComp
$Comp
L Device:Opamp_Quad_Generic U3
U 4 1
P 2950 4550
F 0 "U3" H 2950 4917 50  0000 C CNN
F 1 "Opamp_Quad_Generic" H 2950 4826 50  0001 C CNN
F 2 "Package_DIP:DIP-14_W7.62mm_Socket" H 2950 4550 50  0001 C CNN
F 3 "~" H 2950 4550 50  0001 C CNN
	4    2950 4550
	1    0    0    -1  
$EndComp
$Comp
L Device:Opamp_Quad_Generic U3
U 5 1
P 2950 4550
F 0 "U3" H 2908 4596 50  0000 L CNN
F 1 "Opamp_Quad_Generic" H 2908 4505 50  0001 L CNN
F 2 "Package_DIP:DIP-14_W7.62mm_Socket" H 2950 4550 50  0001 C CNN
F 3 "~" H 2950 4550 50  0001 C CNN
	5    2950 4550
	1    0    0    -1  
$EndComp
$Comp
L Device:Opamp_Quad_Generic U5
U 4 1
P 5550 3750
F 0 "U5" H 5650 3900 50  0000 C CNN
F 1 "Opamp_Quad_Generic" H 5550 4026 50  0001 C CNN
F 2 "Package_DIP:DIP-14_W7.62mm_Socket" H 5550 3750 50  0001 C CNN
F 3 "~" H 5550 3750 50  0001 C CNN
	4    5550 3750
	1    0    0    -1  
$EndComp
$Comp
L Device:Opamp_Quad_Generic U5
U 3 1
P 6650 4400
F 0 "U5" H 6650 4200 50  0000 C CNN
F 1 "Opamp_Quad_Generic" H 6650 4124 50  0001 C CNN
F 2 "Package_DIP:DIP-14_W7.62mm_Socket" H 6650 4400 50  0001 C CNN
F 3 "~" H 6650 4400 50  0001 C CNN
	3    6650 4400
	1    0    0    1   
$EndComp
$Comp
L Device:Opamp_Quad_Generic U5
U 1 1
P 9750 4400
F 0 "U5" H 9750 4767 50  0000 C CNN
F 1 "Opamp_Quad_Generic" H 9750 4676 50  0001 C CNN
F 2 "Package_DIP:DIP-14_W7.62mm_Socket" H 9750 4400 50  0001 C CNN
F 3 "~" H 9750 4400 50  0001 C CNN
	1    9750 4400
	1    0    0    -1  
$EndComp
$Comp
L Device:Opamp_Quad_Generic U5
U 5 1
P 9750 4400
F 0 "U5" H 9708 4446 50  0000 L CNN
F 1 "Opamp_Quad_Generic" H 9708 4355 50  0001 L CNN
F 2 "Package_DIP:DIP-14_W7.62mm_Socket" H 9750 4400 50  0001 C CNN
F 3 "~" H 9750 4400 50  0001 C CNN
	5    9750 4400
	1    0    0    -1  
$EndComp
$Comp
L Regulator_Linear:AP1117-33 U1
U 1 1
P 1950 950
F 0 "U1" H 1950 1192 50  0000 C CNN
F 1 "AP1117-33" H 1950 1101 50  0000 C CNN
F 2 "Package_TO_SOT_SMD:SOT-223-3_TabPin2" H 1950 1150 50  0001 C CNN
F 3 "http://www.diodes.com/datasheets/AP1117.pdf" H 2050 700 50  0001 C CNN
	1    1950 950 
	1    0    0    -1  
$EndComp
$Comp
L tps60401:TPS60401 U2
U 1 1
P 1950 2500
F 0 "U2" H 2350 2700 50  0000 L CNN
F 1 "TPS60401" H 2350 2600 50  0000 L CNN
F 2 "Package_TO_SOT_SMD:SOT-23-5" H 1950 2500 50  0001 C CNN
F 3 "http://www.ti.com/lit/ds/symlink/tps60400.pdf" H 2600 1800 50  0001 C CNN
	1    1950 2500
	1    0    0    -1  
$EndComp
$Comp
L Device:CP C10
U 1 1
P 8400 1700
F 0 "C10" V 8655 1700 50  0000 C CNN
F 1 "47u" V 8564 1700 50  0000 C CNN
F 2 "Capacitor_THT:CP_Radial_D5.0mm_P2.50mm" H 8438 1550 50  0001 C CNN
F 3 "~" H 8400 1700 50  0001 C CNN
	1    8400 1700
	0    -1   -1   0   
$EndComp
$Comp
L Device:CP C11
U 1 1
P 9000 1700
F 0 "C11" V 9255 1700 50  0000 C CNN
F 1 "47u" V 9164 1700 50  0000 C CNN
F 2 "Capacitor_THT:CP_Radial_D5.0mm_P2.50mm" H 9038 1550 50  0001 C CNN
F 3 "~" H 9000 1700 50  0001 C CNN
	1    9000 1700
	0    -1   -1   0   
$EndComp
Wire Wire Line
	10400 2450 10350 2450
Wire Wire Line
	10350 2450 10350 2550
Wire Wire Line
	10350 2850 10350 2900
Wire Wire Line
	10500 2700 10500 2900
Wire Wire Line
	10500 2900 10350 2900
Connection ~ 10350 2900
Wire Wire Line
	10350 2900 10350 2950
$Comp
L power:GNDA #PWR?
U 1 1
P 10350 2950
F 0 "#PWR?" H 10350 2700 50  0001 C CNN
F 1 "GNDA" H 10355 2777 50  0000 C CNN
F 2 "" H 10350 2950 50  0001 C CNN
F 3 "" H 10350 2950 50  0001 C CNN
	1    10350 2950
	1    0    0    -1  
$EndComp
$EndSCHEMATC
